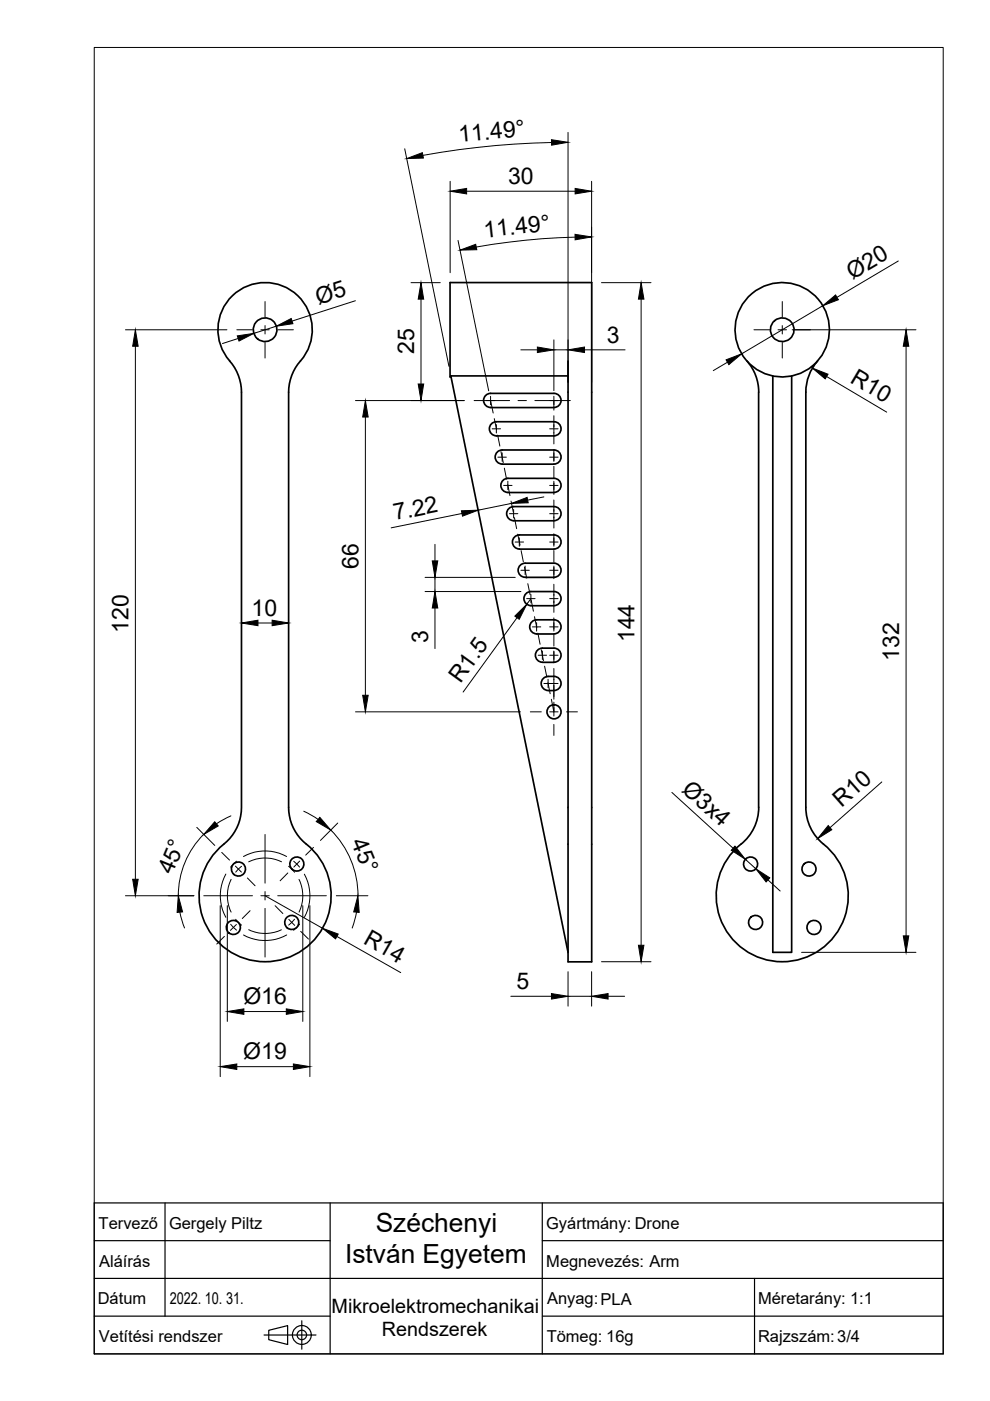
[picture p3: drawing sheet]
<svg xmlns="http://www.w3.org/2000/svg" width="210mm" height="297mm" viewBox="0 0 210 297" stroke-linecap="round" stroke-linejoin="round" font-family="sans-serif">
<!-- layer: Visible -->
<g fill="none" stroke="#000" stroke-width=".36">
<path d="M48.7 76.5a10.1 10.1 0 0 1 2.5 6.6v88.1a10 10 0 0 1-3.8 7.8M48.7 76.5a10 10 0 0 1 .9-14 10 10 0 0 1 14 .6 10 10 0 0 1-.5 14.1 10.2 10.2 0 0 0-1.9 5.9v88.1a10 10 0 0 0 3.8 7.8M120.4 76.5v127.4h5.1v-144h-30.1v20h.2M120.4 79.7h-24.8l24.8 122.2M158.4 76.5a10 10 0 0 1 2.5 6.6M163.9 79.7v122.2h4v-122.2M173.4 76.5a10 10 0 0 0-2.5 6.6M102.8 84l.8-.5 .4-.1h13.5a1.49 1.49 0 0 1 1.5 1.5 1.49 1.49 0 0 1-1.5 1.5h-13.5a1.49 1.49 0 0 1-1.3-.8 1.49 1.49 0 0 1 .1-1.6zM105.2 89.4h12.3a1.49 1.49 0 0 1 1.5 1.5 1.49 1.49 0 0 1-1.5 1.5M105.2 92.4h12.3M105.3 89.4a1.49 1.49 0 0 0-1.5 1.5 1.49 1.49 0 0 0 1.5 1.5M106.5 98.4h11"/>
<path d="M106.5 98.4a1.49 1.49 0 0 1-1.5-1.5 1.49 1.49 0 0 1 1.5-1.5h11a1.49 1.49 0 0 1 1.5 1.5 1.49 1.49 0 0 1-1.5 1.5M160.8 83.1v88.1M170.9 83.1v88.1a10 10 0 0 0 3.7 7.8M107.7 101.4h9.8a1.49 1.49 0 0 1 1.5 1.5 1.49 1.49 0 0 1-1.5 1.5h-9.8M107.7 101.4a1.49 1.49 0 0 0-1.5 1.5 1.49 1.49 0 0 0 1.5 1.5M107.7 108l.7-.5 .5-.1h8.6a1.49 1.49 0 0 1 1.5 1.5 1.49 1.49 0 0 1-1.5 1.5h-8.6a1.49 1.49 0 0 1-1.3-.8 1.49 1.49 0 0 1 .1-1.6zM108.9 114l.8-.5 .4-.1h7.4a1.49 1.49 0 0 1 1.5 1.5 1.49 1.49 0 0 1-1.5 1.5h-7.4a1.49 1.49 0 0 1-1.3-.8 1.49 1.49 0 0 1 .1-1.6zM111.3 119.4h6.2a1.49 1.49 0 0 1 1.5 1.5 1.49 1.49 0 0 1-1.5 1.5h-6.2M111.3 119.4a1.49 1.49 0 0 0-1.4 1.5 1.49 1.49 0 0 0 1.4 1.5M112.6 128.4h4.9M112.6 128.4a1.49 1.49 0 0 1-1.5-1.5 1.49 1.49 0 0 1 1.5-1.5h4.9a1.49 1.49 0 0 1 1.5 1.5 1.49 1.49 0 0 1-1.5 1.5M113.8 134.4h3.7"/>
<path d="M113.8 134.4a1.49 1.49 0 0 1-1.5-1.5 1.49 1.49 0 0 1 1.5-1.5h3.7a1.49 1.49 0 0 1 1.5 1.5 1.49 1.49 0 0 1-1.5 1.5M114.1 137.7l.9-.3h2.5a1.49 1.49 0 0 1 1.5 1.5 1.49 1.49 0 0 1-1.5 1.5h-2.5a1.49 1.49 0 0 1-1.4-1 1.49 1.49 0 0 1 .5-1.7zM115.4 143.7a2.93 2.93 0 0 1 3.3 .3 1.49 1.49 0 0 1 .1 1.6 1.49 1.49 0 0 1-1.3 .8 2.27 2.27 0 0 1-2.5-.6 1.49 1.49 0 0 1 .4-2.1zM65 179a14 14 0 0 1 1.5 20.4 14 14 0 0 1-20.5 0 14 14 0 0 1 1.5-20.4M157.1 179a14 14 0 0 0-1.5 20.4 14 14 0 0 0 20.5 0 14 14 0 0 0-1.5-20.4M160.9 171.2a10 10 0 0 1-3.8 7.8"/>
<circle cx="56.2" cy="69.9" r="2.51"/>
<circle cx="165.9" cy="69.9" r="2.51"/>
<circle cx="165.9" cy="69.9" r="10"/>
<circle cx="117.5" cy="150.9" r="1.49"/>
<circle cx="49.5" cy="196.6" r="1.49"/>
<circle cx="50.6" cy="184.3" r="1.49"/>
<circle cx="61.9" cy="195.6" r="1.49"/>
<circle cx="62.9" cy="183.2" r="1.49"/>
<circle cx="159.1" cy="183.2" r="1.49"/>
<circle cx="160.2" cy="195.6" r="1.49"/>
<circle cx="171.5" cy="184.3" r="1.49"/>
<circle cx="172.6" cy="196.6" r="1.49"/>
</g>
<!-- layer: BORDER -->
<path d="M20 10.1h180v276.9h-180z" fill="none" stroke="#000" stroke-width=".21"/>
<!-- layer: TITLEBLOCK -->
<path d="M20 255h180v32h-180zM35 255v24M70 255v32M115 255v32M20 279h50M20 271h180M20 263h50M115 279h85M115 263h85M160 271v16" fill="none" stroke="#000" stroke-width=".25"/>
<!-- layer: FD_Dimensions -->
<g fill="none" stroke="#000" stroke-width=".21">
<path d="M85.8 31.5l9.4 46.2M95.4 38.4v19.4M116.9 30.2a171.5 171.5 0 0 0-27.2 2.7M120.4 28.1v53M125.4 38.4v42.7M87.1 59.9h6.2M97.1 51l6.5 31.9M98.9 40.5h23M121.9 50.3a141 141 0 0 0-20.9 2.1M127.5 59.9h10.5M190.5 55.3l-13 7.7M26.6 69.9h21.5"/>
<path d="M28.7 73.4v113M50.5 71.8l-3.3 1M58.6 69.2l-4.8 1.5M75.4 63.8l-13.5 4.3M89.3 63.4v18M110.4 74.2h3.5M117.4 72.1v10.7M117.4 74.2h3M123.9 74.2h8.6M135.9 63.4v137M154.2 76.8l-3 1.8M168 69.9h26.2"/>
<path d="M174.5 64.8l-17.3 10.2M175.3 79.8l12.7 7.6M192.1 73.4v125M75.4 84.9h23M77.5 88.4v59M92.2 115.4v3.5M98 108.9l-15.1 3M108.5 106.7l-7.1 1.5M115.3 105.4l-3.4 .6M54.7 132.1h3M90.1 122.4h19.1M90.1 125.4h20.3"/>
<path d="M92.2 122.4v3M92.2 128.9v8.6M109.6 131l-11.4 15.7M112.6 126.9l-.9 1.2M75.4 150.9h34.9M41.7 175.4l3.8 3.8M43.2 176.9a18.4 18.4 0 0 0-5.4 13M49 173l-3.1 1.7M64.4 172l3 1.7M70.1 176a19.7 19.7 0 0 1 5.8 13.9M71.6 174.5l-3.7 3.7M142.5 168l12.9 11.8"/>
<path d="M187 165.8l-11 9.7M26.6 189.9h14.5M38.1 193.4l1 3.3M46.7 192v36.3M48.2 192v24.6M56.2 189.9l12.2 6.9M64.2 192v24.6M65.7 192v36.3M71.3 189.9h6.7M71.4 198.6l13.6 7.6M75.6 193.4l-.9 3.4M158 182.2l2.3 2"/>
<path d="M162.8 186.6l2.6 2.3M51.7 214.5h9M108.3 211.2h8.6M120.4 206v7.3M120.4 211.2h5M125.4 206v7.3M127.5 203.9h10.5M128.9 211.2h3.5M169.9 201.9h24.3M50.2 226.2h12"/>
</g>
<g fill="#000" stroke="#000" stroke-width=".21">
<path d="M86.2 33.6l3.4-1.2 .2 1.1zM95.4 40.5l3.5-.6v1.2zM116.9 29.6l3.5 .6-3.5 .6zM121.9 39.9l3.5 .6-3.5 .6zM97.5 53l3.4-1.2 .2 1.1zM121.9 49.7l3.5 .5-3.5 .6zM28.7 69.9l.6 3.5h-1.2zM50.3 71.2l3.5-.5-3.1 1.6zM58.6 69.2l3.1-1.7 .4 1.1zM89.3 59.9l.5 3.5h-1.1zM113.9 73.6l3.5 .6-3.5 .5zM120.4 74.2l3.5-.6v1.1z"/>
<path d="M135.9 59.9l.6 3.5h-1.1zM153.9 76.3l3.3-1.3-2.7 2.3zM172.3 78l3.3 1.3-.6 1zM174.5 64.8l2.7-2.3 .6 1zM192.1 69.9l.6 3.5h-1.2zM77.5 84.9l.6 3.5h-1.2zM88.7 81.4h1.1l-.5 3.5zM91.7 118.9h1.1l-.6 3.5zM97.8 108.3l3.6-.1-3.3 1.2zM108.5 106.7l3.3-1.2 .2 1.1zM51.2 132.1l3.5-.6v1.2zM57.7 131.5l3.5 .6-3.5 .6z"/>
<path d="M92.2 125.4l.6 3.5h-1.1zM109.2 130.6l2.5-2.5-1.6 3.2zM76.9 147.4h1.2l-.6 3.5zM45.5 174.2l.8 .9-3.1 1.8zM67.8 173.3l2.3 2.7-3-1.8zM155.8 179.4l2.2 2.8-3-1.9zM175.6 175l.8 .9-3 1.9zM28.1 186.4h1.2l-.6 3.5zM37.8 189.9l.9 3.4-1.2 .1zM68.4 196.8l3.3 1.2-.6 1.1zM75.9 189.9l.3 3.5-1.2-.1zM160.3 184.2l2.9 1.9-.8 .9z"/>
<path d="M191.5 198.4h1.2l-.6 3.5zM48.2 214.5l3.5-.6v1.2zM60.7 213.9l3.5 .6-3.5 .6zM116.9 210.7l3.5 .5-3.5 .6zM125.4 211.2l3.5-.5v1.1zM135.4 200.4h1.1l-.6 3.5zM46.7 226.2l3.5-.6v1.1zM62.2 225.6l3.5 .6-3.5 .5z"/>
</g>
<!-- layer: Smart Centers -->
<g fill="none" stroke="#000" stroke-width=".21">
<path d="M50.2 69.9h3.3M55.3 69.9h1.8M56.2 63.9v3.3M56.2 69v1.8M56.2 72.6v3.3M58.9 69.9h3.3M159.9 69.9h3.3M165 69.9h1.8M165.9 63.9v3.3M165.9 69v1.8M165.9 72.6v3.3M168.5 69.9h3.4"/>
<path d="M100.5 84.9h7.6M104 84v1.8M104.4 90.9h1.7M105.2 90v1.8M105.6 96.9h1.8M106.5 96v1.8M109.8 84.9h1.8M113.4 84.9h7.5M116.5 90.9h1.8M116.5 96.9h1.8M117.4 84v1.8M117.4 90v1.8"/>
<path d="M117.4 96v1.8M106.8 102.9h1.8M107.7 102v1.8M108 108.9h1.8M108.9 108v1.8M109.2 114.9h1.8M110.1 114v1.8M116.5 102.9h1.8M116.5 108.9h1.8M116.5 114.9h1.8M117.4 102v1.8M117.4 108v1.8"/>
<path d="M117.4 114v1.8M110.4 120.9h1.8M111.3 120v1.8M111.7 126.9h1.8M112.6 126v1.8M112.9 132.9h1.8M113.8 132v1.8M114.1 138.9h1.8M115 138v1.8M116.5 120.9h1.8M116.5 126.9h1.8M116.5 132.9h1.8"/>
<path d="M116.5 138.9h1.8M117.4 120v1.8M117.4 126v1.8M117.4 132v1.8M117.4 138v1.8M112.4 150.9h2.4M115.3 144.9h3M116.2 144v1.8M116.5 150.9h1.8M117.4 144v1.8M117.4 145.9v2.3M117.4 150v1.8"/>
<path d="M117.4 153.6v2.3M120.1 150.9h2.3M56.2 176.9v10.3M66.5 179.7l-1.7 1.6M43.2 189.9h10.3M47 180.7l1.7 1.7M47.6 198.5l-1.6 1.7M47.9 185.3a9.5 9.5 0 0 0 0 9.2M48.9 196l1.3 1.2M49 186.4a8 8 0 0 0 0 7M49.9 183.6l1.3 1.3M50 194.9l1.2 1.3"/>
<path d="M50.1 196l-1.2 1.3M50.1 182.6l-1.2 1.3M51.2 183.7l-1.2 1.2M51.6 198.2a9.5 9.5 0 0 0 9.2 0M51.6 181.6a9.5 9.5 0 0 1 9.2 0M52.5 186.1l1.6 1.7M52.7 182.7a7.9 7.9 0 0 1 7 0M52.7 197.1a8 8 0 0 0 7 0M53 193.1l-1.6 1.6M55.3 189.9h1.8M56.2 189v1.8M56.2 192.6v10.3"/>
<path d="M58.3 192l1.7 1.7M58.9 189.9h10.3M61 185.1l-1.6 1.6M61.2 183.7l1.3 1.2M61.2 194.9l1.3 1.3M62.3 182.6l1.2 1.3M62.5 194.9l-1.3 1.2M63.4 186.4a8 8 0 0 1 0 7M63.5 196l-1.2 1.2M63.5 182.6l-1.2 1.2M63.8 197.5l1.6 1.6M64.5 185.3a9.5 9.5 0 0 1 0 9.2"/>
</g>
<!-- layer: Sketch14 -->
<g fill="none" stroke="#000" stroke-width=".21">
<path d="M104 84.9l.6 2.7M104.8 88.8l.5 2.3M105.5 92.3l.5 2.3M106.2 95.7l.5 2.4M106.9 99.3l.5 2.3M117.4 84.9v2.1M117.4 88.1v2.4M117.4 91.7v2.4M117.4 95.3v2.4M117.4 98.9v2.3M107.7 102.8l.4 2.3M108.4 106.2l.4 2.4"/>
<path d="M109.1 109.8l.4 2.3M109.8 113.2l.5 2.4M110.5 116.7l.5 2.4M117.4 102.4v2.4M117.4 106v2.4M117.4 109.6v2.4M117.4 113.2v2.3M117.4 116.7v2.4M111.2 120.3l.5 2.3M111.9 123.7l.5 2.4M112.6 127.3l.5 2.3M113.3 130.8l.5 2.3"/>
<path d="M114 134.2l.5 2.4M114.8 137.8l.4 2.3M117.4 120.3v2.4M117.4 123.9v2.3M117.4 127.5v2.3M117.4 131v2.4M117.4 134.6v2.4M117.4 138.2v2.3M115.5 141.3l.5 2.3M116.2 144.7l.4 2.4M116.9 148.3l.5 2.6v-2M117.4 141.7v2.4"/>
<path d="M117.4 145.3v2.4"/>
</g>
<!-- layer: Sketch18 -->
<g fill="none" stroke="#000" stroke-width=".25">
<path d="M56 283h11M57 282.1l4-1v4l-4-1.1zM64 280v6.1"/>
<circle cx="64" cy="283" r="2"/>
<circle cx="64" cy="283" r="1.01"/>
</g>
<g font-size="5.6">
<text x="79.7" y="261.1">Széchenyi</text>
<text x="73.2" y="267.8">István Egyetem</text>
</g>
<g font-size="4.9">
<text x="97.3" y="30.1" transform="rotate(-5 97.3 30.1)">11.49°</text>
<text x="107.7" y="39.1">30</text>
<text x="102.7" y="50.4" transform="rotate(-6 102.7 50.4)">11.49°</text>
<text x="180.7" y="59.3" transform="rotate(-31 180.7 59.3)">Ø20</text>
<text x="67.5" y="64.7" transform="rotate(-18 67.5 64.7)">Ø5</text>
<text x="87.8" y="75.1" transform="rotate(-90 87.8 75.1)">25</text>
<text x="128.6" y="72.7">3</text>
<text x="180" y="81" transform="rotate(31 180 81)">R10</text>
<text x="83.8" y="110.3" transform="rotate(-12 83.8 110.3)">7.22</text>
<text x="76" y="120.6" transform="rotate(-90 76 120.6)">66</text>
<text x="53.3" y="130.6">10</text>
<text x="27.2" y="134.1" transform="rotate(-90 27.2 134.1)">120</text>
<text x="90.8" y="136.3" transform="rotate(-90 90.8 136.3)">3</text>
<text x="134.5" y="136.2" transform="rotate(-90 134.5 136.2)">144</text>
<text x="190.6" y="140.1" transform="rotate(-90 190.6 140.1)">132</text>
<text x="97.6" y="145.1" transform="rotate(-54 97.6 145.1)">R1.5</text>
<text x="144.4" y="167.7" transform="rotate(42 144.4 167.7)">Ø3x4</text>
<text x="178.4" y="171.4" transform="rotate(-41 178.4 171.4)">R10</text>
<text x="74.4" y="178.5" transform="rotate(68 74.4 178.5)">45°</text>
<text x="36.5" y="185.6" transform="rotate(-67 36.5 185.6)">45°</text>
<text x="76.8" y="200" transform="rotate(30 76.8 200)">R14</text>
<text x="109.5" y="209.8">5</text>
<text x="51.6" y="212.9">Ø16</text>
<text x="51.6" y="224.6">Ø19</text>
</g>
<g font-size="4.2">
<text x="70.3" y="278.3">Mikroelektromechanikai</text>
<text x="81" y="283.3">Rendszerek</text>
</g>
<g font-size="3.5">
<text x="20.9" y="260.6">Tervező</text>
<text x="35.8" y="260.5">Gergely Piltz</text>
<text x="115.8" y="260.6">Gyártmány: Drone</text>
<text x="21" y="268.6">Aláírás</text>
<text x="115.8" y="268.6">Megnevezés: Arm</text>
<text x="20.7" y="276.6">Dátum</text>
<text x="36" y="276.5">2022. 10. 31.</text>
<text x="116" y="276.5">Anyag:PLA</text>
<text x="160.7" y="276.6">Méretarány: 1:1</text>
<text x="21" y="284.6">Vetítési rendszer</text>
<text x="115.9" y="284.6">Tömeg: 16g</text>
<text x="160.7" y="284.6">Rajzszám:3/4</text>
</g>
</svg>
